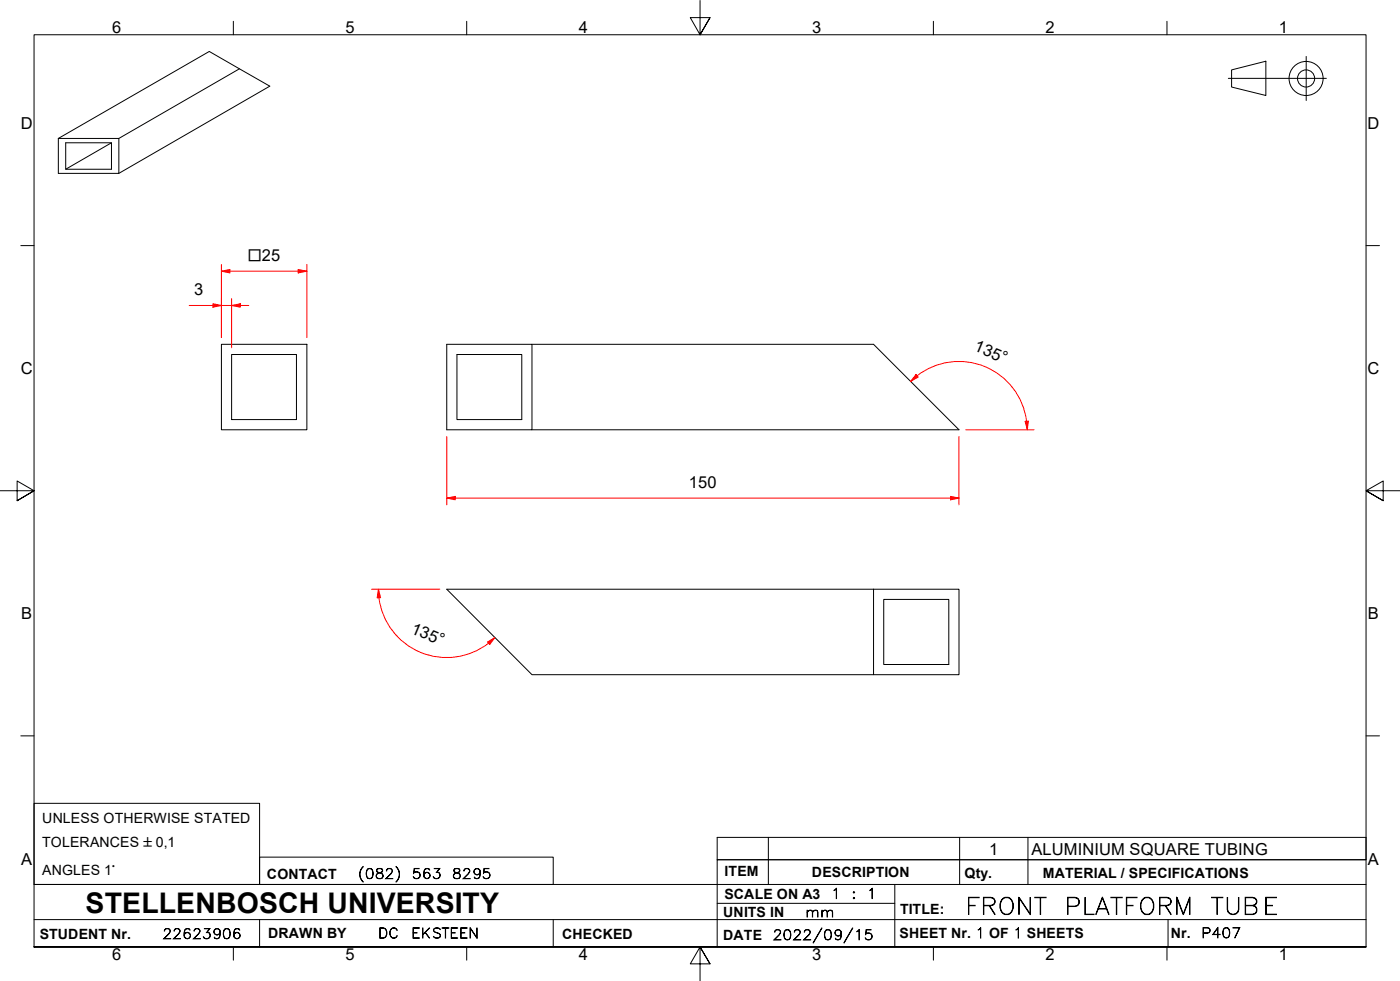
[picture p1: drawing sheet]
<svg xmlns="http://www.w3.org/2000/svg" width="410mm" height="287mm" viewBox="0 0 410 287" stroke-linecap="round" stroke-linejoin="round" font-family="sans-serif">
<!-- layer: Visible Edges(ISO) -->
<g fill="none" stroke="#000" stroke-width=".29">
<path d="M70.1 20.1l-35.3 20.4M17.1 40.5l44.2-25.4 17.7 10.1-44.2 25.6M17.1 40.5h17.7v10.3h-17.7zM19.2 41.8h13.4v7.7h-13.4zM32.6 41.8l-13.4 7.7M64.8 100.8h25.1v25h-25.1zM67.8 103.8h19v19h-19zM130.8 100.8h25v25h-25zM133.8 103.8h19v19h-19zM155.8 100.8h100l25 25h-125M255.8 172.5h25v25h-25zM255.8 172.5h-125l25 25h100"/>
<path d="M258.8 175.5h19v19h-19z"/>
</g>
<!-- layer: Symbols(ISO) -->
<path d="M210 245.1h190v6.6h-190zM225 245.1v6.6M281 245.1v6.6M301 245.1v6.6" fill="none" stroke="#000" stroke-width=".29"/>
<!-- layer: Border_0 -->
<g fill="none" stroke="#000" stroke-width=".29">
<path d="M68.3 6.2v4M136.7 6.2v4M205 .1v10.1l-2.9-5h5.8l-2.9 5 2.9-5M273.3 6.2v4M341.7 6.2v4M6.1 71.9h3.9M400 71.9h3.9M0 143.7h10l-5-2.9v5.8l5-2.9-5 2.9M410 143.7h-10l5-2.9v5.8l-5-2.9 5 2.9M6.1 215.4h3.9M400 215.4h3.9M10 277.2v-267h390v267h-390h390"/>
<path d="M68.3 277.2v3.9M136.7 277.2v3.9M273.3 277.2v3.9M341.7 277.2v3.9M207.9 282.1l-2.9-4.9 2.9 4.9h-5.8l2.9-4.9v10"/>
</g>
<!-- layer: Sketch Geometry(ISO) -->
<g fill="none" stroke="#000" stroke-width=".29">
<path d="M382.5 16.5v12.9M359.7 22.9h28.7M360.6 20.5l10-2.6v10.1l-10-2.5zM10 235.2h66v23.7h-66zM10 258.9h390M76 250.9h86v8h-86zM225 251.7v7.2M262 258.9v18.3M281 251.7v7.2M301 251.7v7.2M400 251.7h-190v25.5M10 277.2h390"/>
<path d="M10 269.2h390M76 269.2v8M162 269.2v8M210 264.4h52M342 269.2v8"/>
<circle cx="382.4" cy="23" r="5"/>
<circle cx="382.4" cy="23" r="2.51"/>
</g>
<!-- layer: Dimensions(ISO) -->
<path d="M130.8 145.8h2.5" fill="none" stroke="#f00" stroke-width=".29"/>
<path d="M130.8 145.8l2.5-.5v1z" fill-rule="evenodd" fill="#f00"/>
<path d="M130.8 145.8l2.5-.5v1zM278.3 145.8h2.5" fill="none" stroke="#f00" stroke-width=".29"/>
<path d="M278.3 145.3l2.5 .5-2.5 .5z" fill-rule="evenodd" fill="#f00"/>
<path d="M130.8 127.8v20M280.8 127.8v20M133.3 145.8h145M278.3 145.3l2.5 .5-2.5 .5zM144.9 186.6l-1.8 1.7" fill="none" stroke="#f00" stroke-width=".29"/>
<path d="M142.7 187.9l2.2-1.3-1.5 2.1z" fill-rule="evenodd" fill="#f00"/>
<path d="M110.8 172.5l.1 2.5M142.7 187.9l2.2-1.3-1.5 2.1z" fill="none" stroke="#f00" stroke-width=".29"/>
<path d="M110.8 172.5l.6 2.5h-1z" fill-rule="evenodd" fill="#f00"/>
<path d="M268.5 110l-1.9 1.6M108.8 172.5h20M110.8 172.5l.6 2.5h-1zM111 175a20 20 0 0 0 32 13.3" fill="none" stroke="#f00" stroke-width=".29"/>
<path d="M268.2 109.6l.7 .8-2.3 1.2z" fill-rule="evenodd" fill="#f00"/>
<path d="M268.2 109.6l.7 .8-2.3 1.2zM300.6 123.3l.2 2.5" fill="none" stroke="#f00" stroke-width=".29"/>
<path d="M300.2 123.3h.9l-.3 2.5z" fill-rule="evenodd" fill="#f00"/>
<path d="M62.4 89.4h2.4M268.5 110a20 20 0 0 1 32.1 13.3M282.8 125.8h20M300.2 123.3h.9l-.3 2.5z" fill="none" stroke="#f00" stroke-width=".29"/>
<path d="M62.4 88.9l2.4 .5-2.4 .5z" fill-rule="evenodd" fill="#f00"/>
<path d="M62.4 88.9l2.4 .5-2.4 .5zM67.8 89.4h2.6" fill="none" stroke="#f00" stroke-width=".29"/>
<path d="M67.8 89.4l2.6-.5v1z" fill-rule="evenodd" fill="#f00"/>
<path d="M64.8 79.4h2.5M55.4 89.4h7M64.8 89.4h3M64.8 87.4v11.4M67.8 89.4l2.6-.5v1zM67.8 87.4v14.4M70.4 89.4h2.4" fill="none" stroke="#f00" stroke-width=".29"/>
<path d="M64.8 79.4l2.5-.5v1z" fill-rule="evenodd" fill="#f00"/>
<path d="M64.8 79.4l2.5-.5v1zM87.3 79.4h2.6" fill="none" stroke="#f00" stroke-width=".29"/>
<path d="M87.3 78.9l2.6 .5-2.6 .5z" fill-rule="evenodd" fill="#f00"/>
<path d="M64.8 77.4v21.4M67.3 79.4h20M87.3 78.9l2.6 .5-2.6 .5zM89.9 77.4v21.4" fill="none" stroke="#f00" stroke-width=".29"/>
<text font-size="8.3" x="25.1" y="267.2">STELLENBOSCH UNIVERSITY</text>
<g font-size="6.7">
<text x="282.6" y="267.7">FRONT</text>
<text x="311.7" y="267.7">PLATFORM</text>
<text x="354.5" y="267.7">TUBE</text>
</g>
<g font-size="4.8">
<text x="32.8" y="9.7">6</text>
<text x="101.2" y="9.7">5</text>
<text x="169.5" y="9.7">4</text>
<text x="237.8" y="9.7">3</text>
<text x="306.1" y="9.7">2</text>
<text x="374.5" y="9.7">1</text>
<text x="6.1" y="37.8">D</text>
<text x="400.4" y="37.8">D</text>
<text x="56.9" y="86.3">3</text>
<text x="284.9" y="102.6" transform="rotate(23 284.9 102.6)">135°</text>
<text x="6.1" y="109.6">C</text>
<text x="400.4" y="109.6">C</text>
<text x="201.7" y="142.8">150</text>
<text x="6.2" y="181.3">B</text>
<text x="120.1" y="185.2" transform="rotate(23 120.1 185.2)">135°</text>
<text x="400.5" y="181.3">B</text>
<text x="289.6" y="250.1">1</text>
<text x="302" y="250.2">ALUMINIUM SQUARE TUBING</text>
<text x="6.2" y="253.1">A</text>
<text x="400.5" y="253.1">A</text>
<text x="32.8" y="281.1">6</text>
<text x="101.2" y="281.1">5</text>
<text x="169.5" y="281.1">4</text>
<text x="237.8" y="281.1">3</text>
<text x="306.1" y="281.1">2</text>
<text x="374.5" y="281.1">1</text>
</g>
<text font-size="4.6" x="72.6" y="76.3">□25</text>
<g font-size="4.1">
<text x="12.4" y="240.9">UNLESS OTHERWISE STATED</text>
<text x="12.4" y="247.9">TOLERANCES ±0,1</text>
<text x="12.4" y="256">ANGLES 1°</text>
<text x="78.2" y="257.2">CONTACT</text>
<text x="212.2" y="256.5">ITEM</text>
<text x="237.7" y="256.7">DESCRIPTION</text>
<text x="282.4" y="256.9">Qty.</text>
<text x="305.4" y="256.9">MATERIAL / SPECIFICATIONS</text>
<text x="212.1" y="263">SCALE ON A3</text>
<text x="211.8" y="268.4">UNITS IN</text>
<text x="263.5" y="267.7">TITLE:</text>
<text x="11.6" y="274.8">STUDENT Nr.</text>
<text x="78.5" y="274.6">DRAWN BY</text>
<text x="164.6" y="274.8">CHECKED</text>
<text x="211.8" y="275.1">DATE</text>
<text x="263.4" y="274.6">SHEET Nr. 1 OF 1 SHEETS</text>
<text x="342.8" y="274.5">Nr.</text>
</g>
<g font-size="4">
<text x="104.8" y="257.2">(082)</text>
<text x="120.6" y="257.2">563</text>
<text x="132.3" y="257.2">8295</text>
<text x="243.3" y="263">1</text>
<text x="249.3" y="263">:</text>
<text x="253.8" y="263">1</text>
<text x="235.8" y="268.4">mm</text>
<text x="47.6" y="274.8">22623906</text>
<text x="110.7" y="274.6">DC</text>
<text x="120.4" y="274.6">EKSTEEN</text>
<text x="226.3" y="275.1">2022/09/15</text>
<text x="351.7" y="274.5">P407</text>
</g>
</svg>
